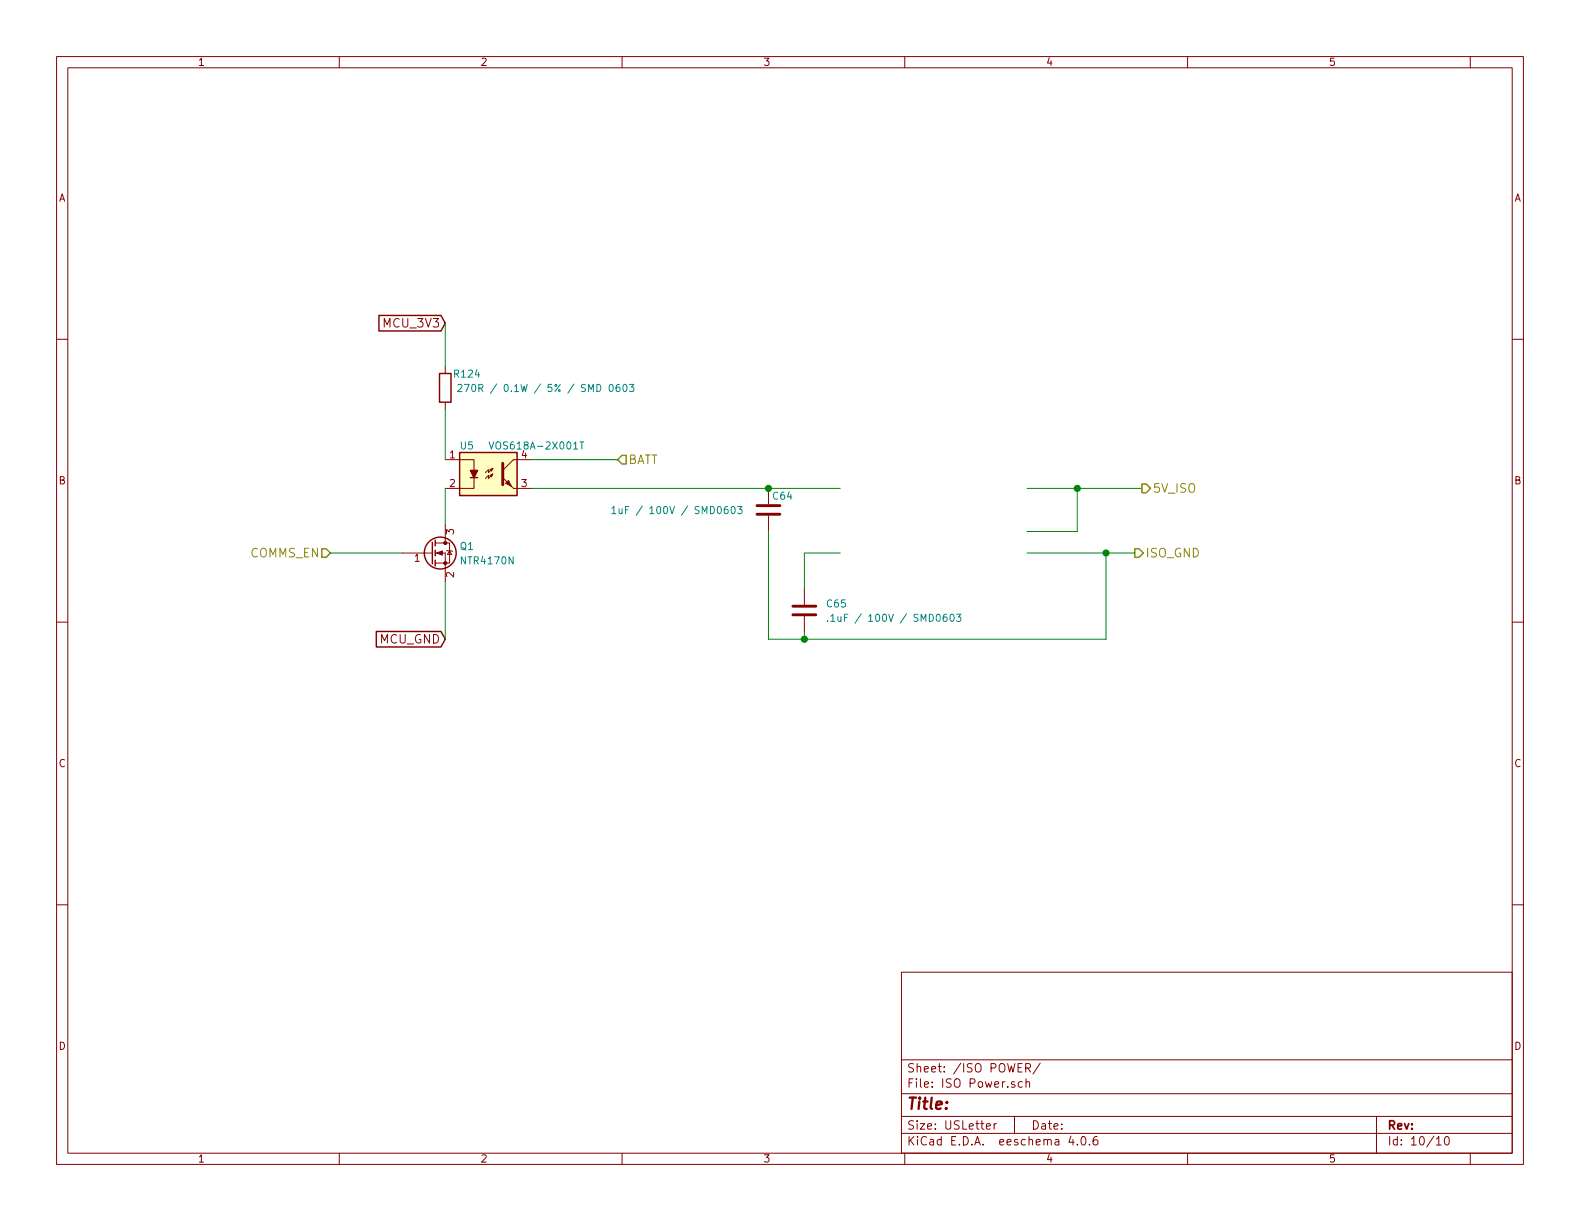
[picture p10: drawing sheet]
<svg xmlns="http://www.w3.org/2000/svg" width="279mm" height="216mm" viewBox="0 0 279 216" stroke-linecap="round" stroke-linejoin="round" font-family="sans-serif">
<g fill="none" stroke="#840000" stroke-width=".18">
<path d="M10 10h259.4v195.9h-259.4zM12 12h255.4v191.9h-255.4zM60 10v2M110 10v2M160 10v2M210 10v2M260 10v2M10 60h2M267.4 60h2M78.7 64.8v1.2M78.7 71.1v1.3M71.1 97.8h5.4"/>
<path d="M77 97.8h1.7v5.1M77 96h1.7M78.7 81.3h5.1v1.9M78.7 96h.8v3.6h-2.5M78.7 92.7v3.3M79 97.3l.1 .1h.8l.1 .1M79.5 97.4l.4 .6h-.8zM83.8 84.5v1.9h-5.1M86.6 83.1l.5-.3-.2 .5zM87.1 82.8l-.7 .8v-.5l-.5 .5M87.1 83.8l-.2 .5-.3-.2 .5-.3-.7 .8v-.5l-.5 .5M90.8 86.4h3.2"/>
<path d="M94 81.3h-3.2l-1.9 1.9M135.9 86.4v2.8M135.9 91.2v2.8M10 110h2M142.2 104.1v2.8M142.2 109v2.8M267.4 110h2M10 160h2M267.4 160h2M159.4 171.9h108v32h-108zM159.4 197.4h108M159.4 193.4h108"/>
<path d="M159.4 187.4h108M174.4 199.2l.7-.2v-.2l-.4-.1-.3 .2 .1 .7h.6M175.8 198.7v1M176.2 198.7l-.4 .3M179.4 197.4v3M179.4 191.3a.37 .37 0 0 0-.6 .2l.1 .2 .5 .1 .1 .2-.2 .3-.5-.1M180.8 191.3h-.5l-.2 .2v.6l.2 .2 .5-.1M181.4 188.8h.7l.1-.2v-.4l-.2-.1h-.6v1.5M181.4 191.4l.2-.1h.4l.1 1M181.4 190.8v1.5M181.7 188.8l.5 .8M183.9 188l-1.2 1.9"/>
<path d="M243.4 197.4v6.5M60 203.9v2M110 203.9v2M159.4 200.4h108M160 203.9v2M189.4 200.9l-.4 1.1h1M189.7 201.5v1M190.5 202.3v.2M191.3 201.1l.2-.1a.81 .81 0 0 1 .6 .6 .81 .81 0 0 1-.3 .8l-.1 .1a.79 .79 0 0 1-.4-1.4zM192.7 202.3v.2M194 201a.59 .59 0 0 0-.7 .6l.1 .7 .2 .2 .5-.2 .1-.5-.2-.2-.4-.1-.3 .3M210 203.9v2"/>
<path d="M254 201.4l.4-.4v1.5M254 202.5h.9M255.7 201h.1a.81 .81 0 0 1 .6 .6 .81 .81 0 0 1-.3 .8l-.2 .1a.8 .8 0 0 1-.6-.7 .8 .8 0 0 1 .4-.8zM260 203.9v2"/>
</g>
<path d="M88.9 81.9v3.8M133.9 90.9h4M133.9 89.4h4M140.2 108.7h4.1M140.2 107.2h4.1" fill="none" stroke="#840000" stroke-width=".51"/>
<g fill="none" stroke="#008484" stroke-width=".18">
<path d="M81 68.1l.5-.1 .1 .1 .1 .2-.8 .9h.8M82.1 68h.9l-.6 1.2M83.5 68.1l.2-.1a.67 .67 0 0 1 .4 .6 .67 .67 0 0 1-.4 .6l-.2-.1-.1-.3zM86.5 78.1l.4 1.3 .4-1.3M102.5 78.1h.8M102.9 78.1v1.3M109.5 68a.47 .47 0 0 0-.6 .5l.1 .7h.4l.2-.1 .1-.4-.2-.2h-.3l-.3 .2M110.3 68.1l.1-.1a.67 .67 0 0 1 .5 .6 .67 .67 0 0 1-.5 .6l-.1-.1-.1-.3zM111.3 68h.8l-.4 .5 .3 .1v.5l-.1 .1-.6-.1M108.2 89.9l.4-.3v1.2M108.2 90.8h.7M109.5 90v.8h.3l.2-.1"/>
<path d="M110 90v.8M129.4 89.7l.2-.1a.67 .67 0 0 1 .4 .6 .67 .67 0 0 1-.4 .6l-.2-.1-.1-.4zM130.4 89.6h.8l-.4 .4 .4 .1v.6l-.2 .1-.6-.1M146.4 109.8v.1M146.9 109l.4-.4v1.3M146.9 109.9h.7M148.2 109v.8l.3 .1 .2-.1M168.1 108.7l.2-.1a.67 .67 0 0 1 .4 .6 .67 .67 0 0 1-.4 .7l-.2-.1-.1-.4zM169.1 108.6h.8l-.4 .5 .4 .1v.6l-.2 .1-.6-.1"/>
</g>
<g fill="none" stroke="#008400" stroke-width=".18">
<path d="M78.7 57.2v7.6M78.7 72.4v8.9M58.4 97.8h12.7M78.7 86.4v6.3M94 86.4h54.6M94 81.3h15.2M135.9 94v19h59.7v-15.2M148.6 97.8h-6.4v6.3M181.6 86.4h20.3M181.6 97.8h19.1M190.5 86.4v7.6h-8.9M78.7 102.9v10.1"/>
<path d="M142.2 111.8v1.2"/>
</g>
<path d="M56.9 97h.8l.7 .8-.7 .8h-.8zM110 80.5h.7v1.5h-.7l-.8-.7zM200.7 97h.7l.8 .8-.8 .8h-.7zM201.9 85.6h.8l.8 .8-.8 .7h-.8z" fill="none" stroke="#848400" stroke-width=".25"/>
<g fill="#008400" stroke="#008400" stroke-width=".25">
<circle cx="195.6" cy="97.8" r=".51"/>
<circle cx="142.2" cy="113" r=".51"/>
<circle cx="135.9" cy="86.4" r=".51"/>
<circle cx="190.5" cy="86.4" r=".51"/>
</g>
<path d="M81.3 80h10.1v7.6h-10.1z" fill="#ffffc2" stroke="#ffffc2" stroke-width=".18"/>
<g fill="none" stroke="#840000" stroke-width=".25">
<path d="M67 55.8h11l.7 1.4-.7 1.3h-11zM77.7 66h2.1v5.1h-2.1zM76.5 95.9v3.8M77 95.5v1M77 97.3v1M77 99.1v1M81.3 80h10.1v7.6h-10.1zM83.2 84.5h1.3M66.5 111.7h11.5l.7 1.3-.7 1.4h-11.5z"/>
<circle cx="77.9" cy="97.8" r="2.82"/>
</g>
<g fill="#840000" stroke="#840000" stroke-width=".18">
<path d="M88.9 84.5l1.9 1.9z"/>
<path d="M89.4 85.5l.5-.5 .5 1z"/>
<path d="M77.2 97.8l1-.4v.8z"/>
<circle cx="78.7" cy="99.6" r=".28"/>
<circle cx="78.7" cy="96" r=".28"/>
</g>
<path d="M83.2 83.2h1.3l-.7 1.3z" fill="#840000" stroke="#840000" stroke-width=".25"/>
<text font-size="2.8" fill="#840000" x="160.4" y="196.2">Title:</text>
<g font-size="2.1" fill="#840000">
<text x="68" y="57.9">MCU_3V3</text>
<text x="67.1" y="113.8">MCU_GND</text>
<text x="160.4" y="189.6">Sheet: /ISO POWER/</text>
<text x="160.4" y="192.3">File: ISO Power.sch</text>
<text x="160.4" y="202.5">KiCad E.D.A. eeschema 4.0.6</text>
<text x="160.4" y="199.7">Size: USLetter</text>
<text x="182.4" y="199.7">Date:</text>
<text x="245.4" y="199.7">Rev:</text>
<text x="245.4" y="202.5">Id: 10/10</text>
</g>
<g font-size="2.1" fill="#848400">
<text x="111.2" y="82">BATT</text>
<text x="203.9" y="87.1">5V_ISO</text>
<text x="44.2" y="98.6">COMMS_EN</text>
<text x="202.6" y="98.6">ISO_GND</text>
</g>
<g font-size="1.8" fill="#840000">
<text x="35" y="11.6">1</text>
<text x="85" y="11.6">2</text>
<text x="135" y="11.6">3</text>
<text x="185" y="11.6">4</text>
<text x="235" y="11.6">5</text>
<text x="10.4" y="35.6">A</text>
<text x="267.8" y="35.6">A</text>
<text x="79.5" y="81">1</text>
<text x="92.2" y="81">4</text>
<text x="10.4" y="85.6">B</text>
<text x="79.5" y="86.1">2</text>
<text x="92.2" y="86.1">3</text>
<text x="267.8" y="85.6">B</text>
<text x="80.3" y="94.5" transform="rotate(-90 80.3 94.5)">3</text>
<text x="73.3" y="99.3">1</text>
<text x="80.3" y="102.1" transform="rotate(-90 80.3 102.1)">2</text>
<text x="10.4" y="135.6">C</text>
<text x="267.8" y="135.6">C</text>
<text x="10.4" y="185.6">D</text>
<text x="267.8" y="185.6">D</text>
<text x="35" y="205.5">1</text>
<text x="85" y="205.5">2</text>
<text x="135" y="205.5">3</text>
<text x="185" y="205.5">4</text>
<text x="235" y="205.5">5</text>
</g>
<g font-size="1.8" fill="#008484">
<text x="80.4" y="66.8">R124</text>
<text x="84.7" y="69.3">270R / 0.1W / 5% / SMD 0603</text>
<text x="81.4" y="79.5">U5</text>
<text x="87.5" y="79.5">VOS618A-2X001T</text>
<text x="136.8" y="88.3">C64</text>
<text x="110.7" y="90.9">1uF / 100V / SMD0603</text>
<text x="81.4" y="97.2">Q1</text>
<text x="81.7" y="99.8">NTR4170N</text>
<text x="146.3" y="107.4">C65</text>
<text x="148.8" y="109.9">.1uF / 100V / SMD0603</text>
</g>
</svg>
